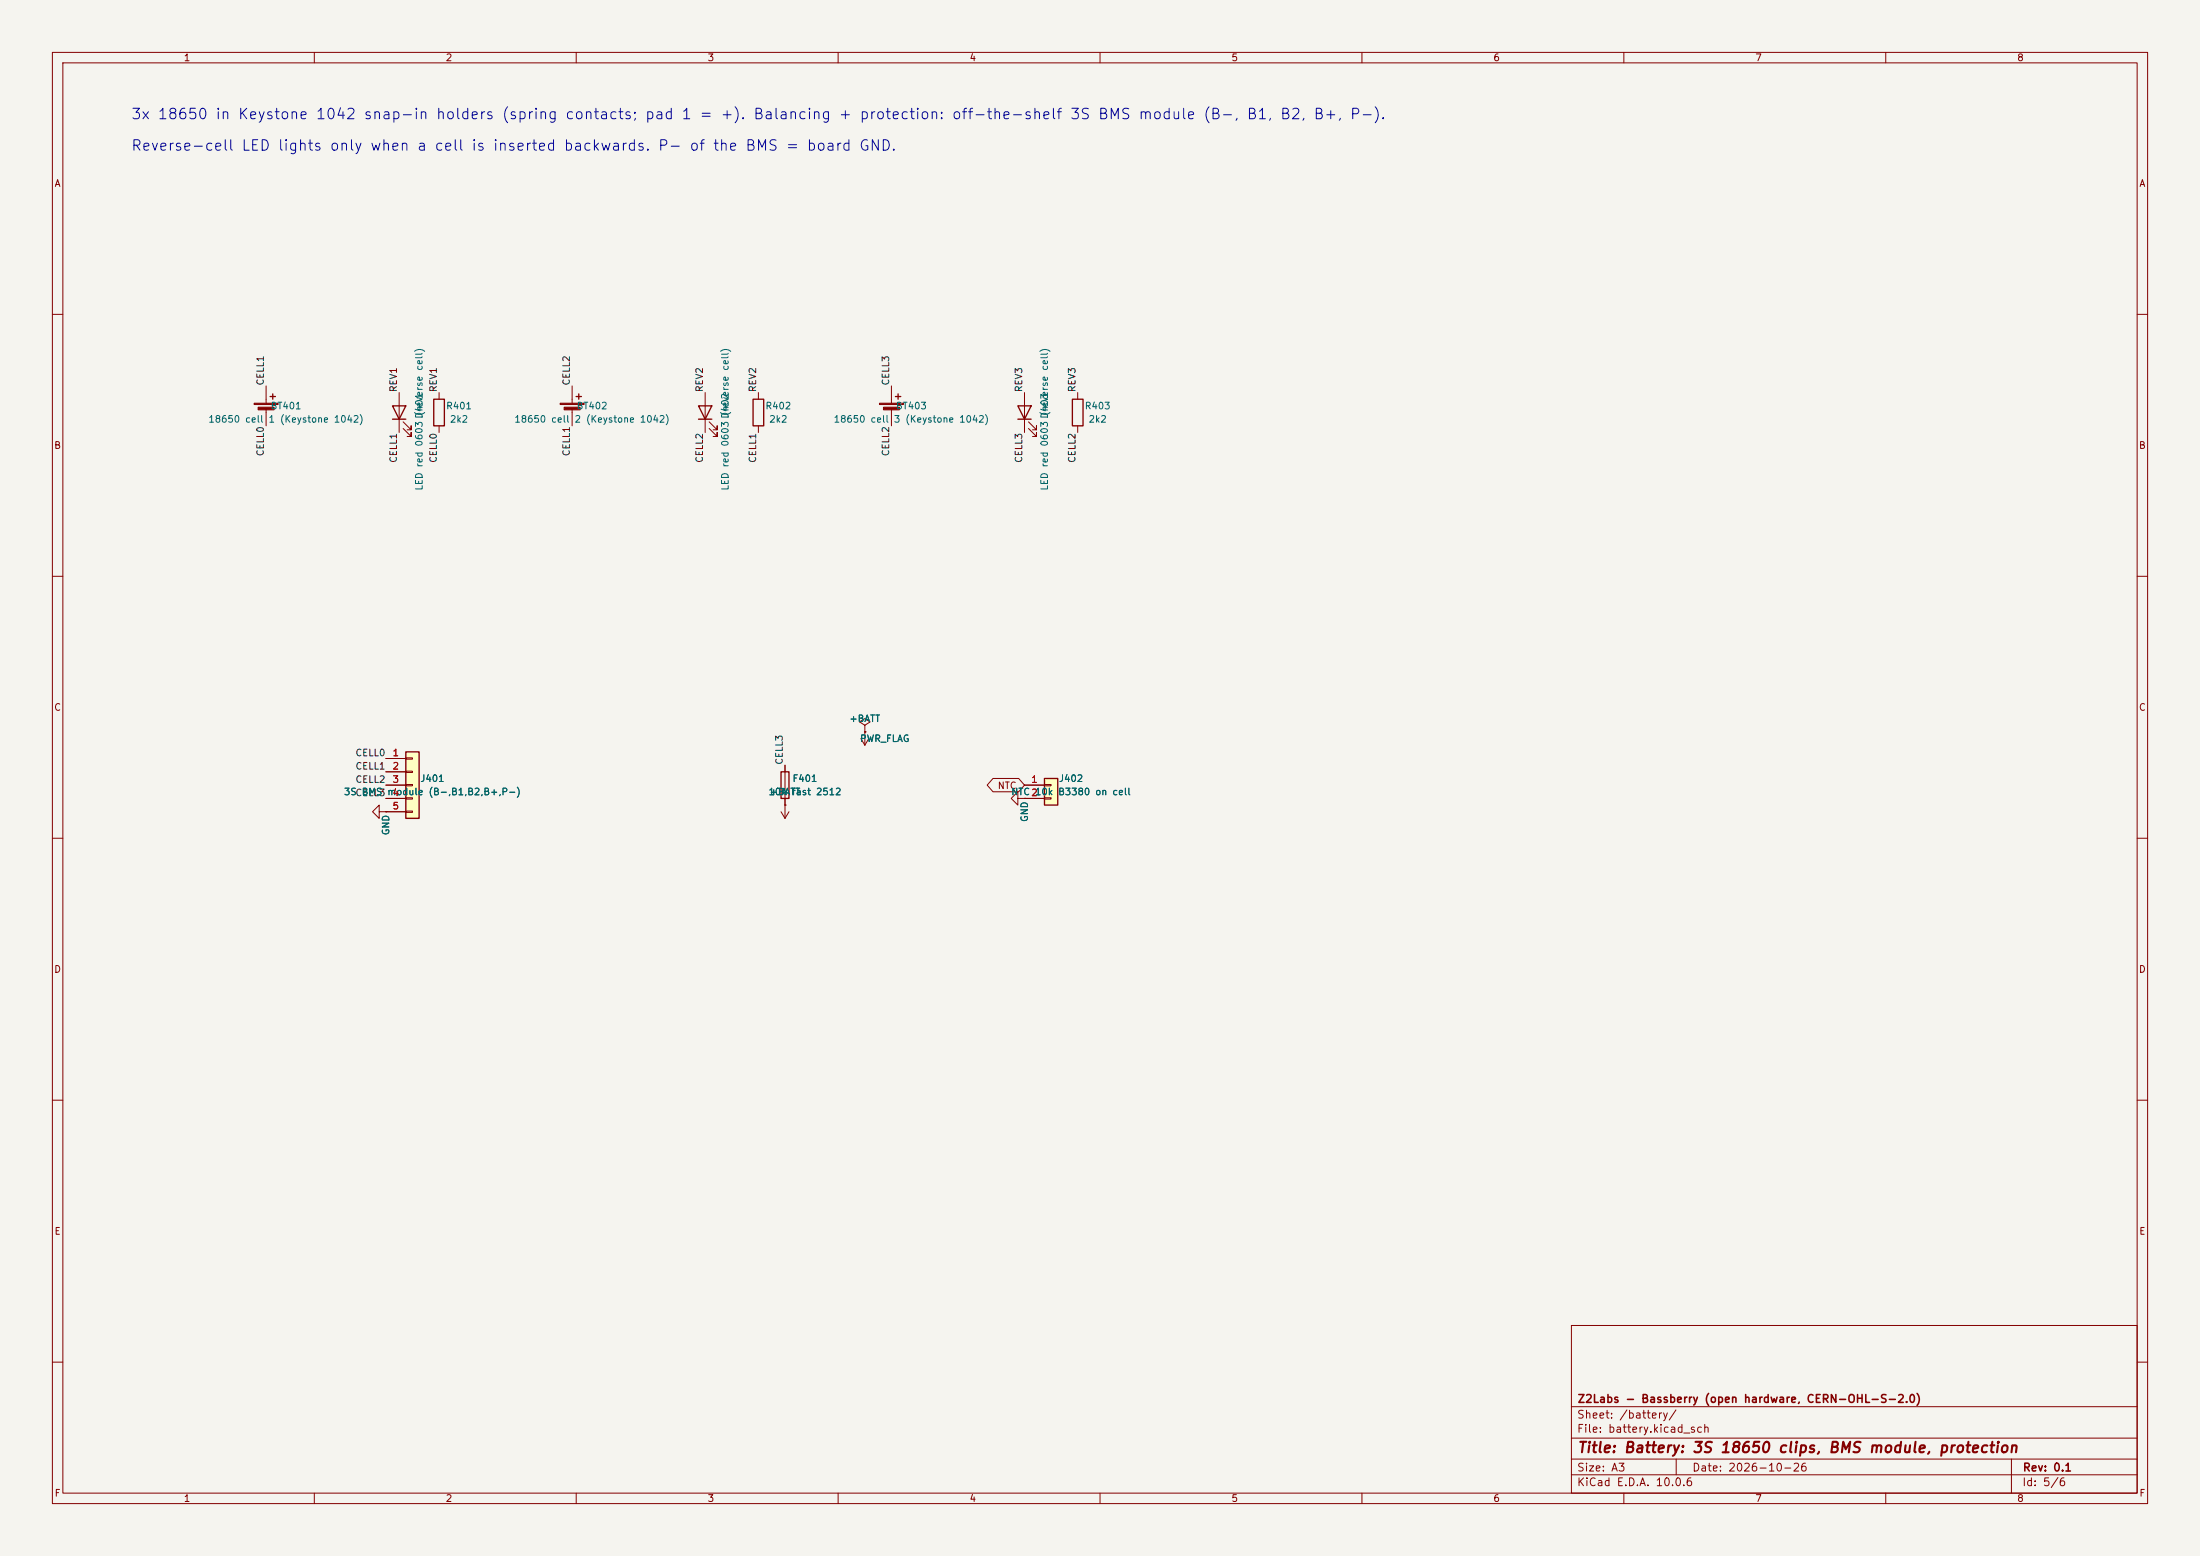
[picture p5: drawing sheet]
<svg xmlns="http://www.w3.org/2000/svg" width="420mm" height="297mm" viewBox="0 0 420 297" stroke-linecap="round" stroke-linejoin="round" font-family="sans-serif">
<path d="M0 0h420v297h-420z" fill="#f5f4ef" stroke="#f5f4ef" stroke-width=".19"/>
<g fill="none" stroke="#840000" stroke-width=".19">
<path d="M10 10h400v277h-400zM12 12h396v273h-396zM60 10v2M110 10v2M160 10v2M210 10v2M260 10v2M310 10v2M360 10v2M10 60h2M50.8 73.7v3.3M50.8 78v3.3"/>
<path d="M76.2 74.9v7.7M83.8 74.9v1.3M109.2 73.7v3.3M109.2 78v3.3M134.6 74.9v7.7M144.8 74.9v1.3M195.6 74.9v7.7M205.7 74.9v1.3M408 60h2M77 81.8l1.5 1.5v-.7v.7h-.8M77 80.5l1.5 1.5v-.7v.7h-.8M83.8 81.3v1.3"/>
<path d="M135.4 81.8l1.5 1.5v-.7v.7h-.8M135.4 80.5l1.5 1.5v-.7v.7h-.8M144.8 81.3v1.3M196.3 81.8l1.6 1.5v-.7v.7h-.8M196.3 80.5l1.6 1.5v-.7v.7h-.8M205.7 81.3v1.3M10 110h2M408 110h2M165.1 139.7h.1M165.1 139.7v2.5M10 160h2M72.4 154.9v-1.2l-1.3 1.2 1.3 1.3v-1.3h1.3"/>
<path d="M73.7 154.9h.1M164.3 141l.8 1.2M165.9 141l-.8 1.2M408 160h2M10 210h2M408 210h2M300 253h108v32h-108zM10 260h2M300 278.5h108M300 274.5h108M300 268.5h108M320 278.5v3"/>
<path d="M384 278.5v6.5M408 260h2M60 285v2M110 285v2M160 285v2M210 285v2M260 285v2M300 281.5h108M310 285v2M360 285v2"/>
</g>
<g fill="none" stroke="#840000" stroke-width=".25">
<path d="M51.6 75.7h1M52.1 75.2v1M74.9 77.5h2.6l-1.3 2.5zM82.8 76.2h2v5.1h-2zM110 75.7h1M110.5 75.2v1M133.3 77.5h2.6l-1.3 2.5zM143.8 76.2h2v5.1h-2zM194.3 77.5h2.5l-1.2 2.5zM204.7 76.2h2.1v5.1h-2.1zM74.9 80h2.6M133.3 80h2.6"/>
<path d="M194.3 80h2.5"/>
</g>
<g fill="#840000" stroke="#840000" stroke-width=".19">
<path d="M106.9 77h4.6v.2h-4.6z"/>
<path d="M107.7 77.7h3v.5h-3z"/>
<path d="M48.5 77h4.6v.2h-4.6z"/>
<path d="M49.3 77.7h3v.5h-3z"/>
</g>
<path d="M77.5 143.5h2.5v12.7h-2.5z" fill="#ffffc2"/>
<path d="M170.9 75.7h1.1M171.4 75.2v1M77.5 143.5h2.5v12.7h-2.5z" fill="none" stroke="#840000" stroke-width=".25"/>
<g fill="none" stroke="#840000" stroke-width=".19">
<path d="M170.2 73.7v3.3M170.2 78v3.3M165.1 138.4l1-.6-1-.6-1 .6 1 .6v1.3M165.1 139.7h.1M73.7 144.8h3.8M73.7 147.3h3.8M73.7 149.9h3.8M73.7 152.4h3.8M73.7 154.9h3.8M77.5 144.7h1.2v.2h-1.2zM77.5 147.2h1.2v.2h-1.2zM77.5 149.7h1.2v.3h-1.2z"/>
<path d="M77.5 152.3h1.2v.2h-1.2zM77.5 154.8h1.2v.3h-1.2zM149.1 154.9l.8 1.3M149.9 153.7h.1M149.9 153.7v2.5M150.6 154.9l-.7 1.3"/>
</g>
<g fill="#840000" stroke="#840000" stroke-width=".19">
<path d="M167.9 77h4.6v.2h-4.6z"/>
<path d="M168.7 77.7h3v.5h-3z"/>
</g>
<path d="M199.4 148.6h2.5v5.1h-2.5z" fill="#ffffc2"/>
<path d="M149.1 147.3h1.5v5.1h-1.5zM199.4 148.6h2.5v5.1h-2.5z" fill="none" stroke="#840000" stroke-width=".25"/>
<g fill="none" stroke="#840000" stroke-width=".19">
<path d="M165.1 139.7h.1M73.7 154.9h.1M73.7 149.9h3.8M73.7 152.4h3.8M73.7 144.8h3.8M73.7 147.3h3.8M73.7 154.9h3.8M149.9 153.7h.1M149.9 146.1v7.6M189.6 148.6h4.9l1.1 1.3-1.1 1.2h-4.9l-1.1-1.2zM194.3 152.4v-1.3l-1.3 1.3 1.3 1.3v-1.3h1.3M195.6 152.4h.1"/>
<path d="M195.6 149.9h3.8M195.6 152.4h3.8M199.4 149.7h1.3v.3h-1.3zM199.4 152.3h1.3v.2h-1.3z"/>
</g>
<g font-size="2" fill="#0000c2">
<text x="24.9" y="23.3">3x 18650 in Keystone 1042 snap-in holders (spring contacts; pad 1 = +). Balancing + protection: off-the-shelf 3S BMS module (B-, B1, B2, B+, P-).</text>
<text x="24.9" y="29.3">Reverse-cell LED lights only when a cell is inserted backwards. P- of the BMS = board GND.</text>
</g>
<text font-size="2" fill="#840000" x="301" y="277.8">Title: Battery: 3S 18650 clips, BMS module, protection</text>
<g font-size="1.5" fill="#840000">
<text x="301" y="268.1">Z2Labs - Bassberry (open hardware, CERN-OHL-S-2.0)</text>
<text x="300.9" y="273.8">File: battery.kicad_sch</text>
<text x="300.9" y="271.1">Sheet: /battery/</text>
<text x="300.9" y="281.2">Size: A3</text>
<text x="322.9" y="281.2">Date: 2026-10-26</text>
<text x="386" y="281.2">Rev: 0.1</text>
<text x="300.9" y="284">KiCad E.D.A. 10.0.6</text>
<text x="385.9" y="284">Id: 5/6</text>
</g>
<g font-size="1.3" fill="#840000">
<text x="35" y="12">1</text>
<text x="85" y="12">2</text>
<text x="135" y="12">3</text>
<text x="185" y="12">4</text>
<text x="235" y="12">5</text>
<text x="285" y="12">6</text>
<text x="335" y="12">7</text>
<text x="385" y="12">8</text>
<text x="10.3" y="36">A</text>
<text x="408.3" y="36">A</text>
<text x="10.2" y="86">B</text>
<text x="408.2" y="86">B</text>
<text x="10.2" y="136">C</text>
<text x="408.2" y="136">C</text>
<text x="190.4" y="150.9">NTC</text>
<text x="10.2" y="186">D</text>
<text x="408.2" y="186">D</text>
<text x="10.3" y="236">E</text>
<text x="408.3" y="236">E</text>
<text x="10.3" y="286">F</text>
<text x="35" y="287">1</text>
<text x="85" y="287">2</text>
<text x="135" y="287">3</text>
<text x="185" y="287">4</text>
<text x="235" y="287">5</text>
<text x="285" y="287">6</text>
<text x="335" y="287">7</text>
<text x="385" y="287">8</text>
<text x="408.3" y="286">F</text>
</g>
<g font-size="1.3" fill="#0f0f0f">
<text x="50.7" y="73.7" transform="rotate(-90 50.7 73.7)">CELL1</text>
<text x="76.1" y="75" transform="rotate(-90 76.1 75)">REV1</text>
<text x="83.7" y="75" transform="rotate(-90 83.7 75)">REV1</text>
<text x="109.1" y="73.7" transform="rotate(-90 109.1 73.7)">CELL2</text>
<text x="134.5" y="75" transform="rotate(-90 134.5 75)">REV2</text>
<text x="144.7" y="75" transform="rotate(-90 144.7 75)">REV2</text>
<text x="170.1" y="73.7" transform="rotate(-90 170.1 73.7)">CELL3</text>
<text x="195.5" y="75" transform="rotate(-90 195.5 75)">REV3</text>
<text x="205.6" y="75" transform="rotate(-90 205.6 75)">REV3</text>
<text x="50.7" y="87.2" transform="rotate(-90 50.7 87.2)">CELL0</text>
<text x="76.1" y="88.5" transform="rotate(-90 76.1 88.5)">CELL1</text>
<text x="83.7" y="88.5" transform="rotate(-90 83.7 88.5)">CELL0</text>
<text x="109.1" y="87.2" transform="rotate(-90 109.1 87.2)">CELL1</text>
<text x="134.5" y="88.5" transform="rotate(-90 134.5 88.5)">CELL2</text>
<text x="144.7" y="88.5" transform="rotate(-90 144.7 88.5)">CELL1</text>
<text x="170.1" y="87.2" transform="rotate(-90 170.1 87.2)">CELL2</text>
<text x="195.5" y="88.5" transform="rotate(-90 195.5 88.5)">CELL3</text>
<text x="205.6" y="88.5" transform="rotate(-90 205.6 88.5)">CELL2</text>
<text x="67.7" y="144.7">CELL0</text>
<text x="67.7" y="147.2">CELL1</text>
<text x="67.7" y="149.7">CELL2</text>
<text x="149.7" y="146.1" transform="rotate(-90 149.7 146.1)">CELL3</text>
</g>
<g font-size="1.3" fill="#006464">
<text x="39.7" y="81">18650 cell</text>
<text x="51.2" y="81">1 (Keystone 1042)</text>
<text x="51.5" y="78.4">BT401</text>
<text x="81" y="79.5" transform="rotate(-90 81 79.5)">(reverse cell)</text>
<text x="85.1" y="78.4">R401</text>
<text x="85.8" y="81">2k2</text>
<text x="98.1" y="81">18650 cell</text>
<text x="109.6" y="81">2 (Keystone 1042)</text>
<text x="110" y="78.4">BT402</text>
<text x="139.4" y="79.5" transform="rotate(-90 139.4 79.5)">(reverse cell)</text>
<text x="146" y="78.4">R402</text>
<text x="146.7" y="81">2k2</text>
<text x="159" y="81">18650 cell</text>
<text x="170.5" y="81">3 (Keystone 1042)</text>
<text x="170.9" y="78.4">BT403</text>
<text x="200.4" y="79.5" transform="rotate(-90 200.4 79.5)">(reverse cell)</text>
<text x="207" y="78.4">R403</text>
<text x="207.7" y="81">2k2</text>
<text x="81" y="93.7" transform="rotate(-90 81 93.7)">LED red 0603 D401</text>
<text x="139.4" y="93.7" transform="rotate(-90 139.4 93.7)">LED red 0603 D402</text>
<text x="200.4" y="93.7" transform="rotate(-90 200.4 93.7)">LED red 0603 D403</text>
<text x="162" y="138.1">+BATT</text>
<text x="164.1" y="141.9">PWR_FLAG</text>
<text x="80.1" y="149.6">J401</text>
<text x="151.2" y="149.6">F401</text>
<text x="202" y="149.6">J402</text>
<text x="65.6" y="152.1">3SCELL3module (B-,B1,B2,B+,P-)</text>
<text x="65.6" y="152.1">3S BMS module (B-,B1,B2,B+,P-)</text>
<text x="68.9" y="152.1">BMS</text>
<text x="146.6" y="152.1">10A</text>
<text x="146.8" y="152.1">+BATT</text>
<text x="151.1" y="152.1">fast 2512</text>
<text x="192.9" y="152.1">NTC2</text>
<text x="197.5" y="152.1">10k B3380 on cell</text>
<text x="74.6" y="159.5" transform="rotate(-90 74.6 159.5)">GND</text>
<text x="196.5" y="157" transform="rotate(-90 196.5 157)">GND</text>
</g>
<g font-size="1.3" fill="#a90000">
<text x="74.8" y="144.6">1</text>
<text x="74.8" y="147.2">2</text>
<text x="74.8" y="149.7">3</text>
<text x="196.8" y="149.7">1</text>
<text x="74.8" y="152.3">4</text>
<text x="74.8" y="154.8">5</text>
</g>
</svg>
